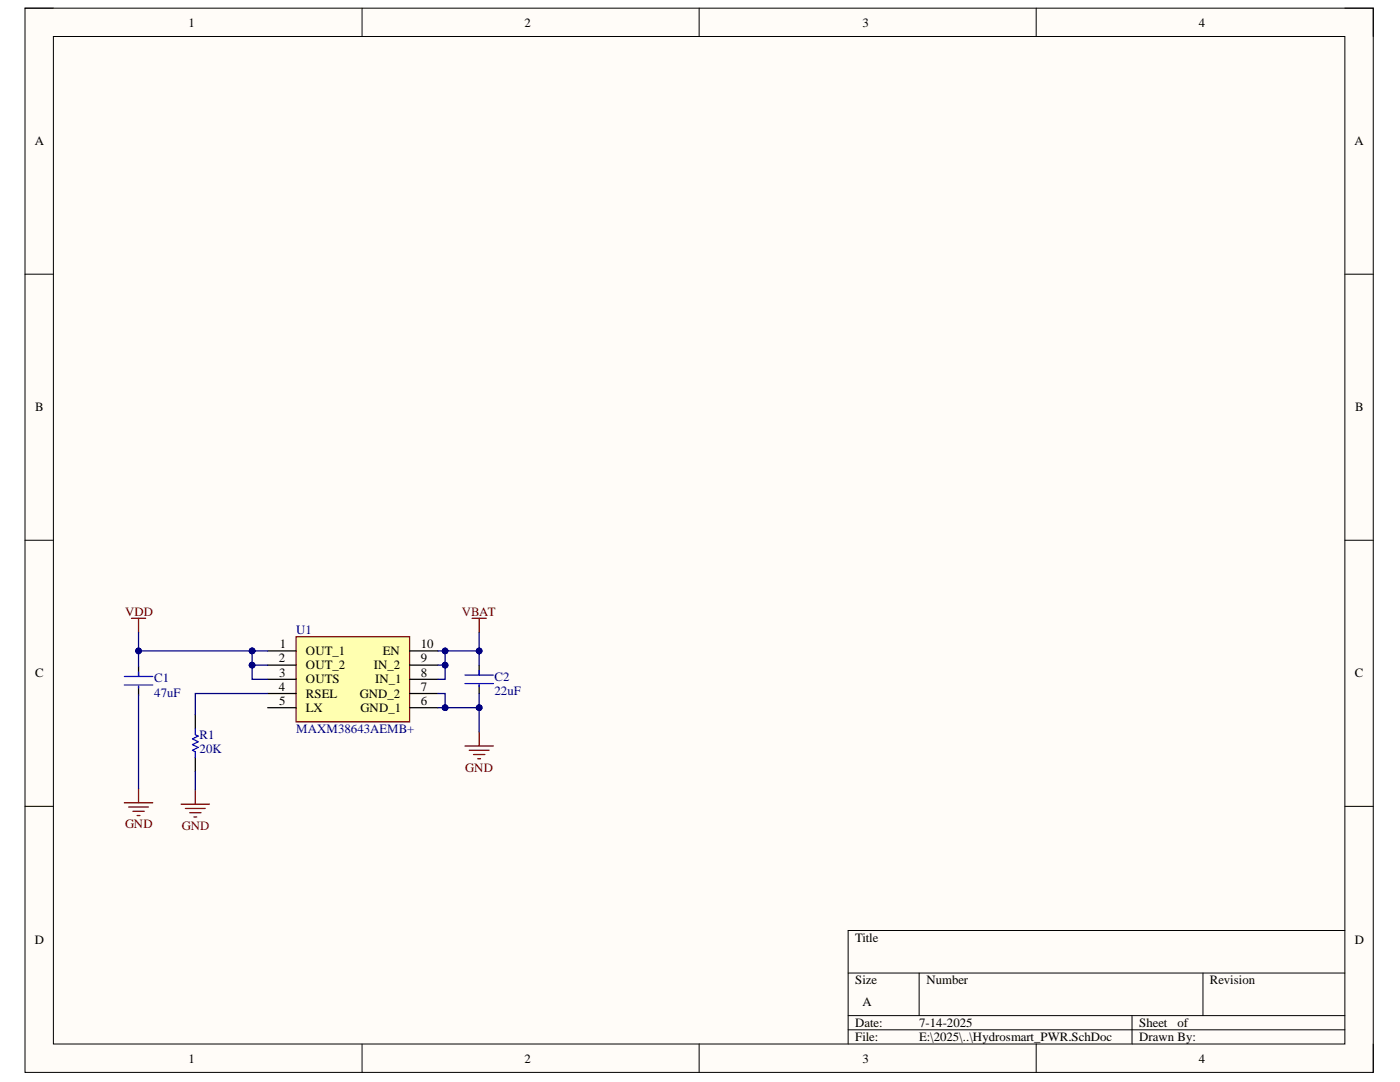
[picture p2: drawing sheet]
<svg xmlns="http://www.w3.org/2000/svg" width="279mm" height="216mm" viewBox="0 0 279 216" stroke-linecap="round" stroke-linejoin="round" font-family="sans-serif">
<path d="M5 1.6h269.1v212.4h-269.1z" fill-rule="evenodd" fill="#fffcf8"/>
<path d="M5 1.6h269.1v212.4h-269.1z" fill="none" stroke="#000" stroke-width=".2"/>
<path d="M10.7 7.3h257.7v201h-257.7z" fill-rule="evenodd" fill="#fffcf8"/>
<g fill="none" stroke="#000" stroke-width=".2">
<path d="M5 1.6h5.7M10.7 7.3h257.7v201h-257.7zM72.3 1.6v5.7M139.5 1.6v5.7M206.8 1.6v5.7M268.4 1.6h5.7v5.7M5 54.7h5.7M268.4 54.7h5.7M5 107.8h5.7M268.4 107.8h5.7M5 160.9h5.7M268.4 160.9h5.7"/>
<path d="M169.3 194.2h99.1M183.4 194.2v8.5M240.1 194.2v8.5M268.4 185.7h-99.1v22.6M72.3 208.3v5.7M139.5 208.3v5.7M169.3 202.7h99.1M169.3 205.5h99.1M206.8 208.3v5.7M225.9 202.7v5.6M274.1 208.3v5.7"/>
</g>
<path d="M59.1 127.1h22.6v16.9h-22.6z" fill-rule="evenodd" fill="#ffffb0"/>
<g fill="none" stroke="#800000" stroke-width=".25">
<path d="M26.2 123.4h2.9M27.7 123.4v2.8M59.1 127.1h22.6v16.9h-22.6zM94.2 123.4h2.8M95.6 123.4v2.8M27.7 157.4v2.8M39 157.6v2.9M92.8 148.9h5.7M93.6 149.7h4M94.5 150.6h2.3M95.3 151.4h.6M95.6 146v2.9"/>
<path d="M24.8 160.2h5.7M25.7 161h3.9M26.5 161.9h2.3M27.4 162.7h.5M36.2 160.5h5.6M37 161.3h4M37.8 162.2h2.3M38.7 163h.6"/>
</g>
<g fill="none" stroke="#000" stroke-width=".25">
<path d="M27.7 133v2M27.7 137v1.7M53.4 129.9h5.7M53.4 132.7h5.7M53.4 135.5h5.7M53.4 138.4h5.7M81.7 129.9h5.7M81.7 132.7h5.7M81.7 135.5h5.7M81.7 138.4h5.7M95.6 132.7v2M95.6 136.7v1.7"/>
<path d="M39 142.6v2.9M39 151.1v2.9M53.4 141.2h5.7M81.7 141.2h5.7"/>
</g>
<path d="M24.8 135h5.7M24.8 136.7h5.7M27.7 134.1v.9M27.7 137v.2M92.8 134.7h5.7M92.8 136.4h5.7M95.6 133.8v.9M95.6 136.7v.3M39 145.5v1.1l.5 .3-1.1 .5 1.1 .6-1.1 .6 1.1 .5-1.1 .6 .6 .3v1.1" fill="none" stroke="#00f" stroke-width=".25"/>
<path d="M88.8 132.7v2.8h-1.4" fill="none" stroke="#000080" stroke-width=".25"/>
<circle cx="88.8" cy="132.7" r=".57" fill="#000080"/>
<circle cx="88.8" cy="132.7" r=".57" fill="none" stroke="#000080" stroke-width=".2"/>
<path d="M53.4 138.4h-14.4v4.2M39 154v3.6M87.4 141.2h8.2v4.8" fill="none" stroke="#000080" stroke-width=".25"/>
<circle cx="95.6" cy="141.2" r=".57" fill="#000080"/>
<circle cx="95.6" cy="141.2" r=".57" fill="none" stroke="#000080" stroke-width=".2"/>
<circle cx="88.8" cy="141.2" r=".57" fill="#000080"/>
<circle cx="88.8" cy="141.2" r=".57" fill="none" stroke="#000080" stroke-width=".2"/>
<path d="M87.4 138.4h1.4v2.8" fill="none" stroke="#000080" stroke-width=".25"/>
<circle cx="88.8" cy="141.2" r=".57" fill="#000080"/>
<circle cx="88.8" cy="141.2" r=".57" fill="none" stroke="#000080" stroke-width=".2"/>
<path d="M88.8 129.9v2.8h-1.4" fill="none" stroke="#000080" stroke-width=".25"/>
<circle cx="88.8" cy="132.7" r=".57" fill="#000080"/>
<circle cx="88.8" cy="132.7" r=".57" fill="none" stroke="#000080" stroke-width=".2"/>
<circle cx="88.8" cy="129.9" r=".57" fill="#000080"/>
<circle cx="88.8" cy="129.9" r=".57" fill="none" stroke="#000080" stroke-width=".2"/>
<path d="M95.6 126.2v3.7h-8.2" fill="none" stroke="#000080" stroke-width=".25"/>
<circle cx="88.8" cy="129.9" r=".57" fill="#000080"/>
<circle cx="88.8" cy="129.9" r=".57" fill="none" stroke="#000080" stroke-width=".2"/>
<circle cx="95.6" cy="129.9" r=".57" fill="#000080"/>
<circle cx="95.6" cy="129.9" r=".57" fill="none" stroke="#000080" stroke-width=".2"/>
<path d="M95.6 129.9v2.8" fill="none" stroke="#000080" stroke-width=".25"/>
<circle cx="95.6" cy="129.9" r=".57" fill="#000080"/>
<circle cx="95.6" cy="129.9" r=".57" fill="none" stroke="#000080" stroke-width=".2"/>
<path d="M95.6 138.4v2.8" fill="none" stroke="#000080" stroke-width=".25"/>
<circle cx="95.6" cy="141.2" r=".57" fill="#000080"/>
<circle cx="95.6" cy="141.2" r=".57" fill="none" stroke="#000080" stroke-width=".2"/>
<path d="M27.7 138.7v18.7M50.3 132.7v2.8h3.1" fill="none" stroke="#000080" stroke-width=".25"/>
<circle cx="50.3" cy="132.7" r=".57" fill="#000080"/>
<circle cx="50.3" cy="132.7" r=".57" fill="none" stroke="#000080" stroke-width=".2"/>
<path d="M27.7 126.2v6.8" fill="none" stroke="#000080" stroke-width=".25"/>
<circle cx="27.7" cy="129.9" r=".57" fill="#000080"/>
<circle cx="27.7" cy="129.9" r=".57" fill="none" stroke="#000080" stroke-width=".2"/>
<path d="M50.3 129.9v2.8h3.1" fill="none" stroke="#000080" stroke-width=".25"/>
<circle cx="50.3" cy="129.9" r=".57" fill="#000080"/>
<circle cx="50.3" cy="129.9" r=".57" fill="none" stroke="#000080" stroke-width=".2"/>
<circle cx="50.3" cy="132.7" r=".57" fill="#000080"/>
<circle cx="50.3" cy="132.7" r=".57" fill="none" stroke="#000080" stroke-width=".2"/>
<path d="M50.3 129.9h3.1" fill="none" stroke="#000080" stroke-width=".25"/>
<circle cx="50.3" cy="129.9" r=".57" fill="#000080"/>
<circle cx="50.3" cy="129.9" r=".57" fill="none" stroke="#000080" stroke-width=".2"/>
<path d="M27.7 129.9h22.6" fill="none" stroke="#000080" stroke-width=".25"/>
<circle cx="50.3" cy="129.9" r=".57" fill="#000080"/>
<circle cx="50.3" cy="129.9" r=".57" fill="none" stroke="#000080" stroke-width=".2"/>
<circle cx="27.7" cy="129.9" r=".57" fill="#000080"/>
<circle cx="27.7" cy="129.9" r=".57" fill="none" stroke="#000080" stroke-width=".2"/>
<g font-size="2.5">
<text x="37.6" y="5.3">1</text>
<text x="104.7" y="5.3">2</text>
<text x="172.1" y="5.3">3</text>
<text x="239.3" y="5.3">4</text>
<text x="6.9" y="29">A</text>
<text x="270.3" y="29">A</text>
<text x="7" y="82.1">B</text>
<text x="270.5" y="82.1">B</text>
<text x="55.8" y="129.4">1</text>
<text x="61.1" y="130.7">OUT_1</text>
<text x="76.4" y="130.7">EN</text>
<text x="84" y="129.4">10</text>
<text x="7" y="135.2">C</text>
<text x="55.6" y="132.1">2</text>
<text x="55.6" y="137.8">4</text>
<text x="55.7" y="135">3</text>
<text x="61.1" y="133.6">OUT_2</text>
<text x="61.1" y="136.4">OUTS</text>
<text x="74.6" y="133.6">IN_2</text>
<text x="74.8" y="136.4">IN_1</text>
<text x="84" y="137.8">7</text>
<text x="84" y="135">8</text>
<text x="84" y="132.1">9</text>
<text x="270.4" y="135.2">C</text>
<text x="55.7" y="140.7">5</text>
<text x="61.1" y="139.2">RSEL</text>
<text x="61.1" y="142">LX</text>
<text x="71.8" y="139.2">GND_2</text>
<text x="72" y="142">GND_1</text>
<text x="84" y="140.7">6</text>
<text x="6.9" y="188.3">D</text>
<text x="170.7" y="187.9">Title</text>
<text x="270.4" y="188.3">D</text>
<text x="170.7" y="196.4">Size</text>
<text x="184.9" y="196.4">Number</text>
<text x="241.5" y="196.4">Revision</text>
<text x="172.1" y="200.7">A</text>
<text x="170.7" y="204.9">Date:</text>
<text x="170.7" y="207.7">File:</text>
<text x="183.4" y="204.9">7-14-2025</text>
<text x="183.4" y="207.7">E:\2025\..\Hydrosmart_PWR.SchDoc</text>
<text x="227.3" y="204.9">Sheet</text>
<text x="227.3" y="207.7">Drawn By:</text>
<text x="235" y="204.9">of</text>
<text x="37.6" y="212">1</text>
<text x="104.7" y="212">2</text>
<text x="172.1" y="212">3</text>
<text x="239.3" y="212">4</text>
</g>
<g font-size="2.5" fill="#800000">
<text x="24.9" y="122.8">VDD</text>
<text x="92.2" y="122.8">VBAT</text>
<text x="92.9" y="154">GND</text>
<text x="24.9" y="165.3">GND</text>
<text x="36.3" y="165.5">GND</text>
</g>
<g font-size="2.5" fill="#000080">
<text x="59.1" y="126.5">U1</text>
<text x="30.8" y="136.1">C1</text>
<text x="98.7" y="135.9">C2</text>
<text x="30.8" y="139">47uF</text>
<text x="98.7" y="138.7">22uF</text>
<text x="39.8" y="147.4">R1</text>
<text x="59.1" y="146.3">MAXM38643AEMB+</text>
<text x="39.8" y="150.3">20K</text>
</g>
</svg>
